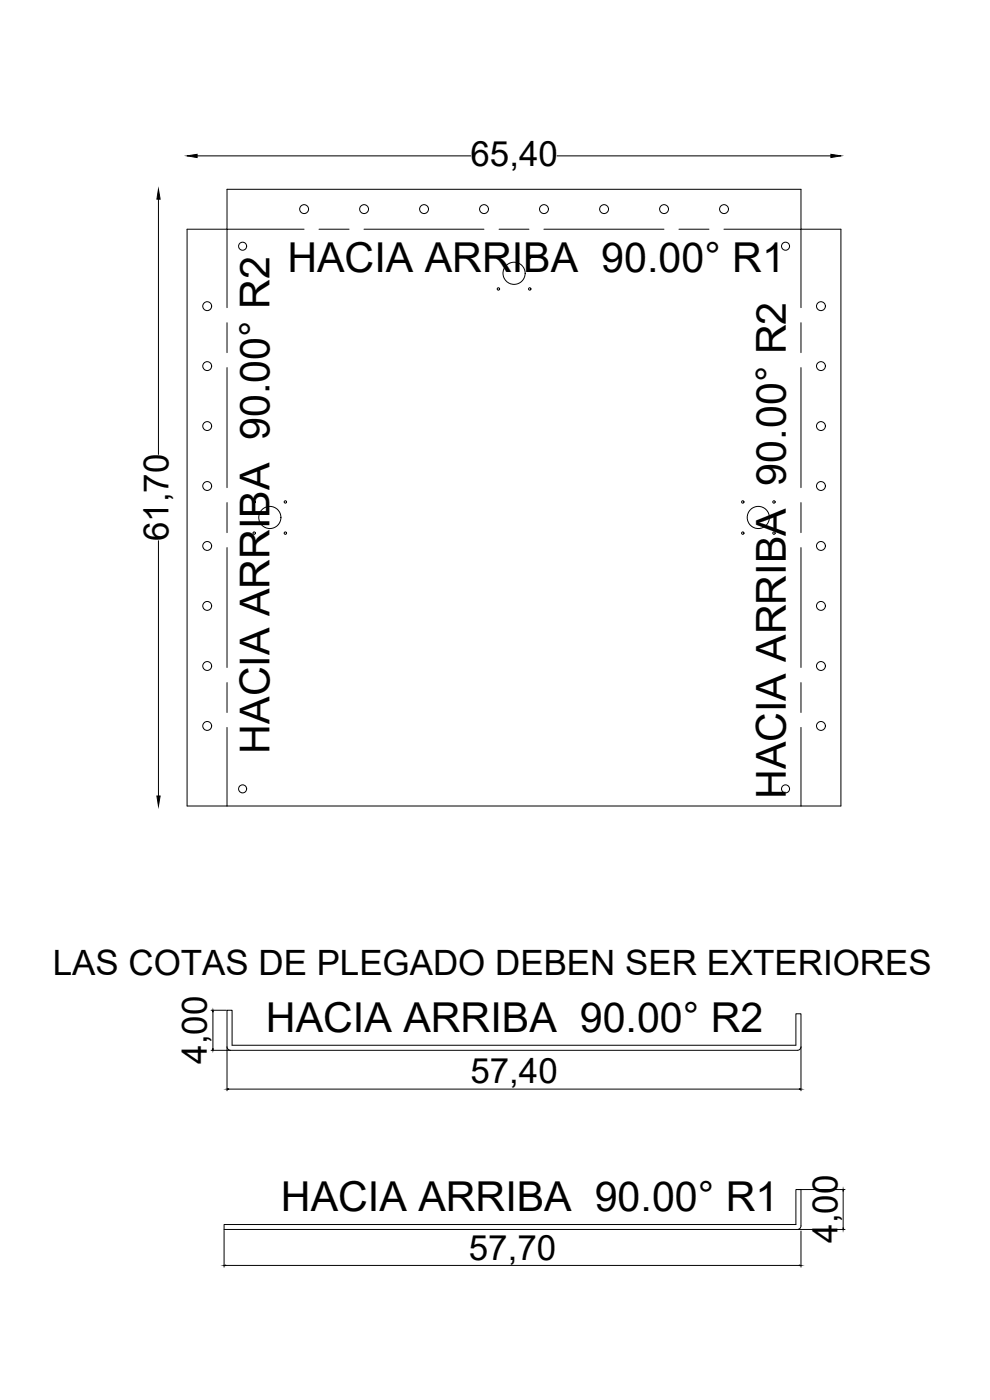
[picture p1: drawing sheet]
<svg xmlns="http://www.w3.org/2000/svg" width="297mm" height="420mm" viewBox="0 0 297 420" stroke-linecap="round" stroke-linejoin="round" font-family="sans-serif">
<!-- layer: BLOQUES -->
<g fill="none" stroke="#000" stroke-width=".3">
<path d="M47.5 59.8v76.6M59.1 46.8h82.2M68.1 56.8h172.2v12h12v173.1h-196.2v-173.1h12zM167.1 46.8h82.2M91.2 68.8h-23.1v23.5M95.7 68.8h9M109.2 68.8h36M149.7 68.8h9M163.2 68.8h36M203.7 68.8h9M217.2 68.8h23.1v23.5M68.1 96.9v8.9"/>
<path d="M240.3 96.9v8.9M68.1 110.3v36M240.3 110.3v36M68.1 150.8v9.1M240.3 150.8v9.1M47.5 162.3v76.6M68.1 164.3v36M240.3 164.3v36M68.1 204.9v8.9M68.1 218.3v23.6M240.3 204.9v8.9M240.3 218.3v23.6"/>
<path d="M63.3 315.2h5.7M63.3 303.2h4.6M63.9 303.7v11M68.1 314.3v13.1M239.2 315.2h-170l-.6-.2-.5-.9v-10.9h1.5v10.5h169.2v-9.5h1.5v10l-.4 .8-.7 .2M240.3 314.3v13.1M68.6 326.9h171.3M239.4 357h14.1M253 357.4v11.2M67.2 369.2v11.1M67.7 379.8h172.2M239.2 369h-172v-1.5h171.6v-10.5h1.5v10.9l-.4 .9-.7 .2"/>
<path d="M239.4 369h14.1M240.3 369.4v10.9"/>
</g>
<!-- layer: Agujero -->
<g fill="none" stroke="#000" stroke-width=".3">
<circle cx="72.8" cy="73.9" r="1.21"/>
<circle cx="91.2" cy="62.8" r="1.33"/>
<circle cx="109.2" cy="62.8" r="1.33"/>
<circle cx="127.2" cy="62.8" r="1.33"/>
<circle cx="145.2" cy="62.8" r="1.33"/>
<circle cx="149.5" cy="77.3" r=".36"/>
<circle cx="158.9" cy="77.3" r=".36"/>
<circle cx="163.2" cy="62.8" r="1.33"/>
<circle cx="181.3" cy="62.8" r="1.33"/>
<circle cx="199.2" cy="62.8" r="1.33"/>
<circle cx="217.2" cy="62.8" r="1.33"/>
<circle cx="235.7" cy="73.9" r="1.21"/>
<circle cx="62.2" cy="91.9" r="1.33"/>
<circle cx="149.5" cy="86.7" r=".36"/>
<circle cx="154.2" cy="82" r="3.3"/>
<circle cx="158.9" cy="86.7" r=".36"/>
<circle cx="246.3" cy="91.9" r="1.33"/>
<circle cx="62.2" cy="109.9" r="1.33"/>
<circle cx="246.3" cy="109.9" r="1.33"/>
<circle cx="62.2" cy="127.9" r="1.33"/>
<circle cx="246.3" cy="127.9" r="1.33"/>
<circle cx="62.2" cy="145.9" r="1.33"/>
<circle cx="76.3" cy="160" r=".36"/>
<circle cx="76.3" cy="150.6" r=".36"/>
<circle cx="81" cy="155.3" r="3.3"/>
<circle cx="85.6" cy="160" r=".36"/>
<circle cx="85.6" cy="150.6" r=".36"/>
<circle cx="222.9" cy="160" r=".36"/>
<circle cx="222.9" cy="150.6" r=".36"/>
<circle cx="227.5" cy="155.3" r="3.3"/>
<circle cx="232.2" cy="160" r=".36"/>
<circle cx="232.2" cy="150.6" r=".36"/>
<circle cx="246.3" cy="145.9" r="1.33"/>
<circle cx="62.2" cy="163.9" r="1.33"/>
<circle cx="246.3" cy="163.9" r="1.33"/>
<circle cx="62.2" cy="199.9" r="1.33"/>
<circle cx="62.2" cy="181.8" r="1.33"/>
<circle cx="246.3" cy="181.8" r="1.33"/>
<circle cx="246.3" cy="199.9" r="1.33"/>
<circle cx="62.2" cy="217.9" r="1.33"/>
<circle cx="246.3" cy="217.9" r="1.33"/>
<circle cx="72.8" cy="236.7" r="1.21"/>
<circle cx="235.7" cy="236.7" r="1.21"/>
</g>
<!-- layer: BLOQUES -->
<path d="M47.5 56.8l.5 3h-.9zM56.1 46.8l3-.5v1zM249.3 46.3l3 .5-3 .5zM47.1 238.9h.9l-.5 3zM63.9 303.2l.1 .5h-.2zM63.8 314.7h.2l-.1 .5zM68.1 326.9l.5-.1zM239.9 326.8l.4 .1zM253 357l.1 .4zM67.2 379.8l.5-.1zM239.9 379.7l.4 .1zM252.9 368.6l.1 .4z" fill="#000" stroke="#000" stroke-width=".3"/>
<g font-size="12.4">
<text x="86.2" y="81.6">HACIA ARRIBA 90.00° R1</text>
<text x="80.9" y="226.2" transform="rotate(-90 80.9 226.2)">HACIA ARRIBA 90.00° R2</text>
<text x="235.8" y="239.9" transform="rotate(-90 235.8 239.9)">HACIA ARRIBA 90.00° R2</text>
<text x="79.8" y="309.6">HACIA ARRIBA 90.00° R2</text>
<text x="84.3" y="363.3">HACIA ARRIBA 90.00° R1</text>
</g>
<g font-size="10.5">
<text x="141.2" y="49.8">65,40</text>
<text x="50.5" y="162.4" transform="rotate(-90 50.5 162.4)">61,70</text>
<text x="15.8" y="292.5">LAS COTAS DE PLEGADO DEBEN SER EXTERIORES</text>
<text x="62.1" y="319.2" transform="rotate(-90 62.1 319.2)">4,00</text>
<text x="141.1" y="325.1">57,40</text>
<text x="140.7" y="378">57,70</text>
<text x="251.2" y="373" transform="rotate(-90 251.2 373)">4,00</text>
</g>
</svg>
